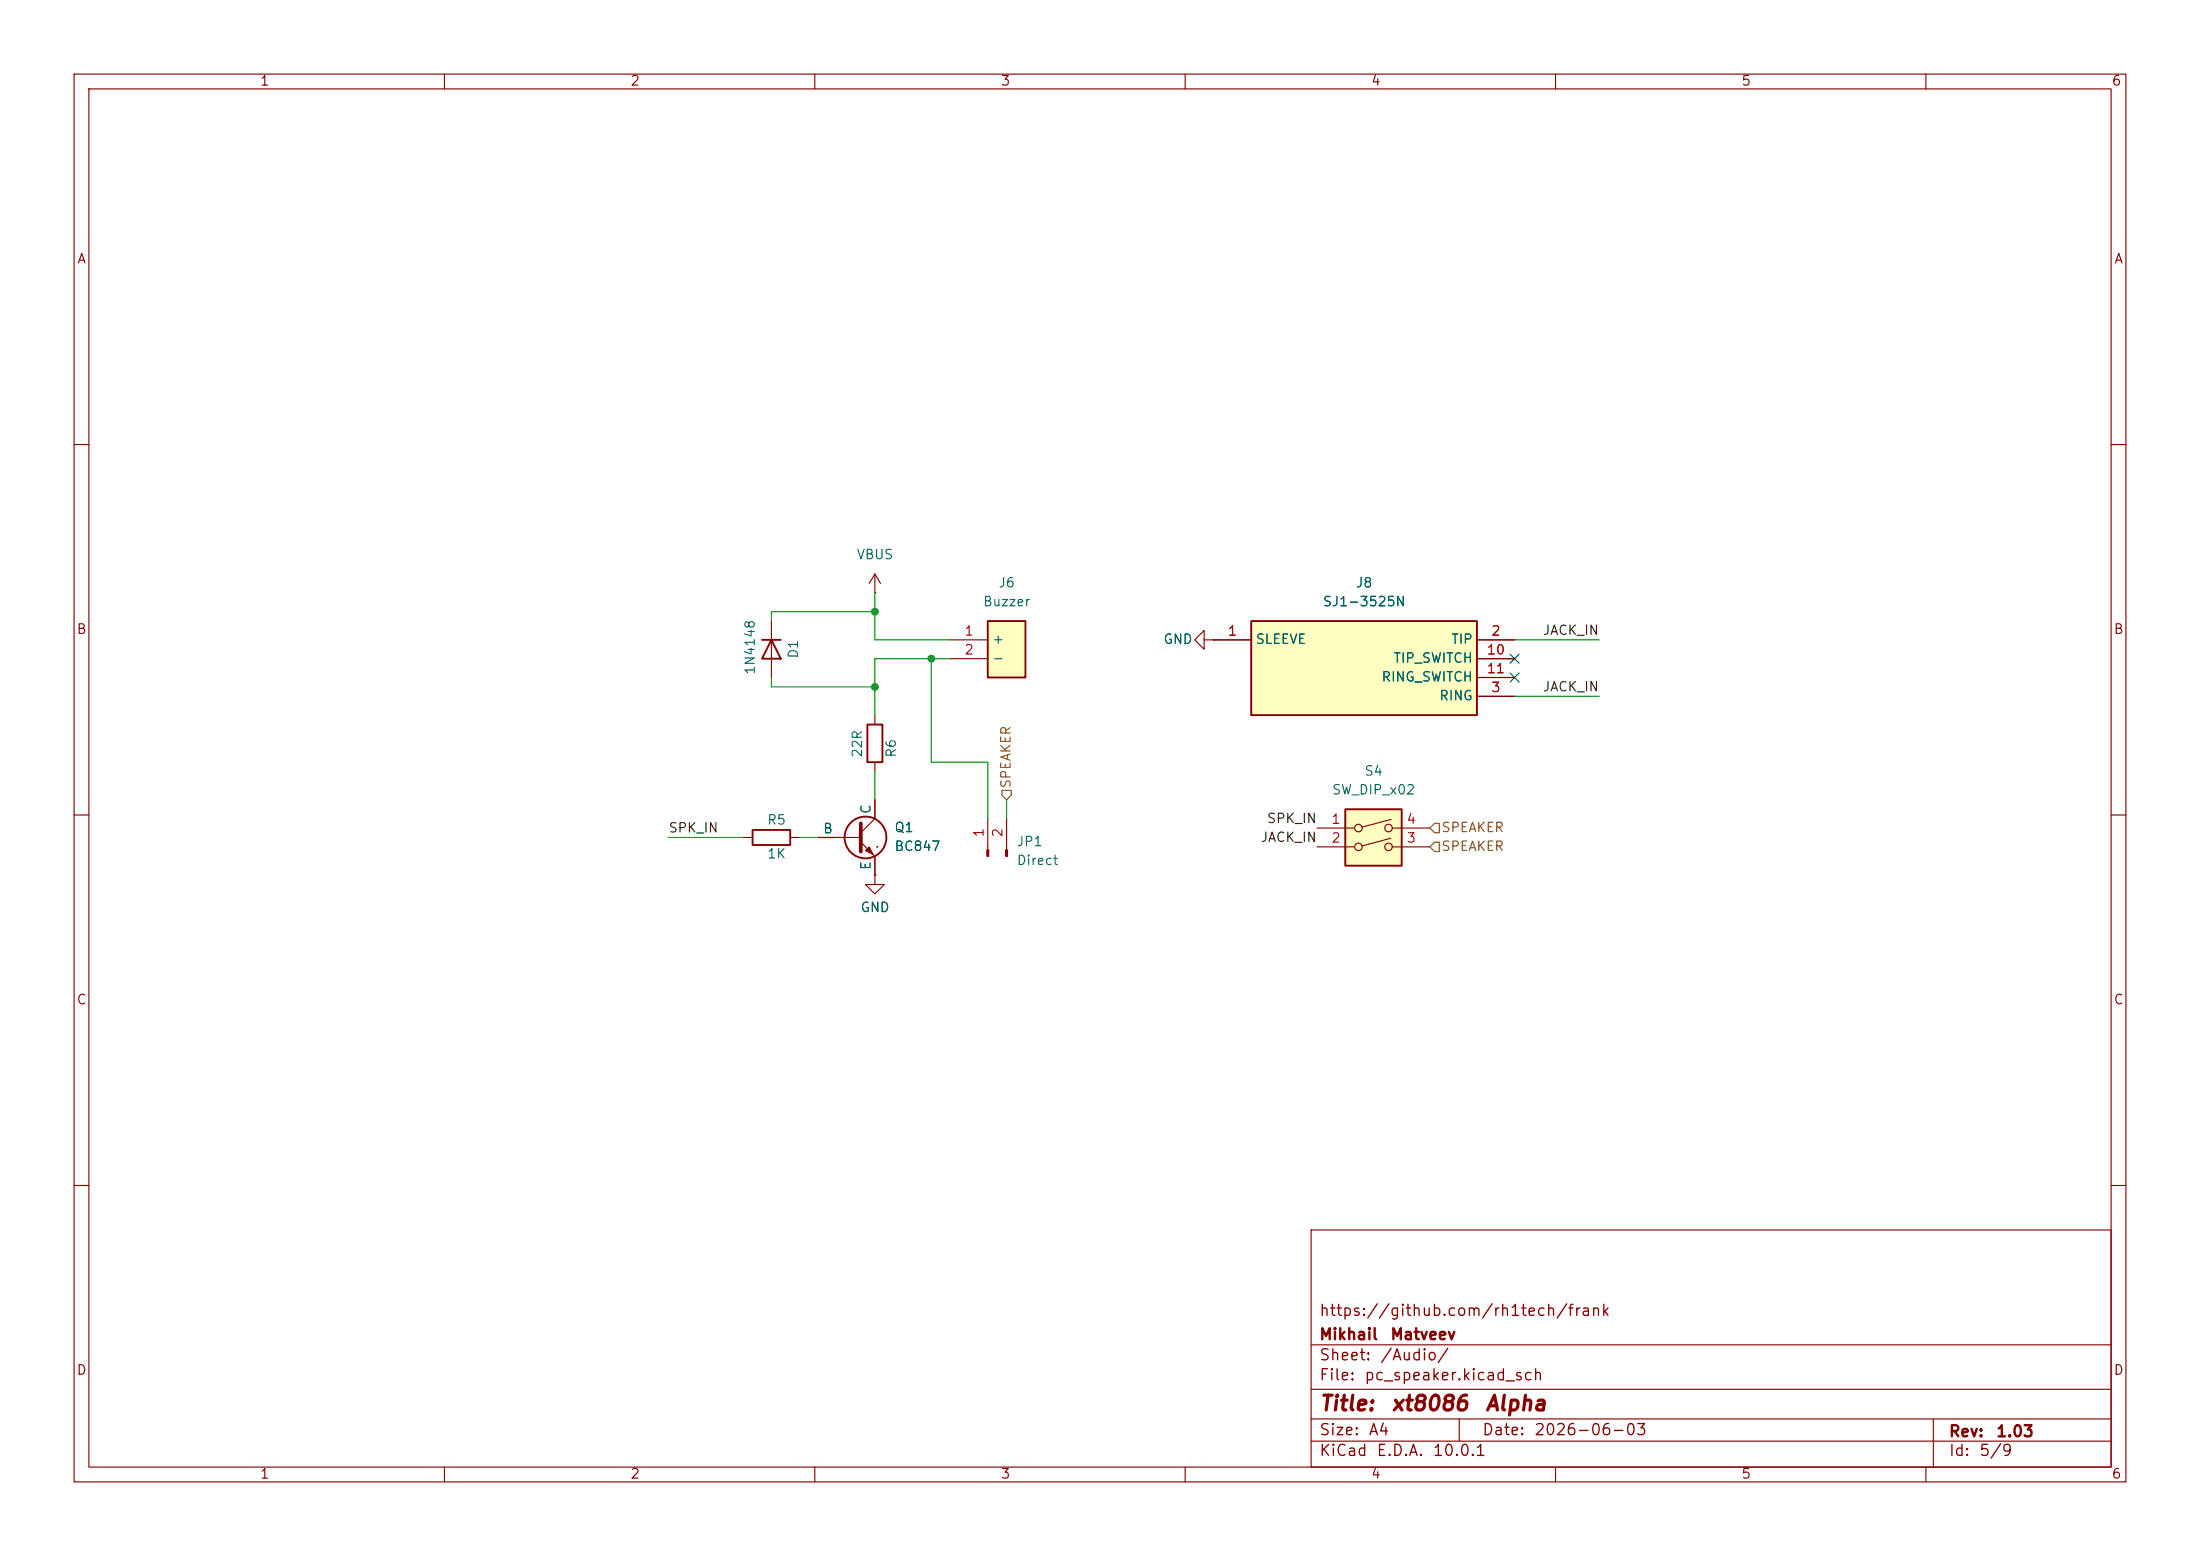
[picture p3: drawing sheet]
(kicad_sch
 (version 20260306)
 (generator "eeschema")
 (generator_version "10.0")
 (paper "A4")
 (title_block
  (title "${NAME} ${MODEL}")
  (date "${DATE}")
  (rev "${VERSION}")
  (company "Mikhail Matveev")
  (comment 1 "https://github.com/rh1tech/frank"))
 (lib_symbols
  (symbol "Switch:SW_DIP_x02"
   (pin_names
    (offset 0) (hide yes)) (exclude_from_sim no) (in_bom yes) (on_board yes)
   (in_pos_files yes)
   (duplicate_pin_numbers_are_jumpers no)
   (property "Reference" "SW" (at 0 6.35 0) (show_name no) (do_not_autoplace no) (effects (font (size 1.27 1.27))))
   (property "Value" "SW_DIP_x02" (at 0 -3.81 0) (show_name no) (do_not_autoplace no) (effects (font (size 1.27 1.27))))
   (property "Footprint" "" (at 0 0 0) (show_name no) (do_not_autoplace no) (hide yes) (effects (font (size 1.27 1.27))))
   (property "Datasheet" "" (at 0 0 0) (show_name no) (do_not_autoplace no) (hide yes) (effects (font (size 1.27 1.27))))
   (property "Description" "2x DIP Switch, Single Pole Single Throw (SPST) switch, small symbol" (at 0 0 0) (show_name no) (do_not_autoplace no) (hide yes) (effects (font (size 1.27 1.27))))
   (symbol "SW_DIP_x02_0_0"
    (circle (center -2.032 2.54) (radius 0.508) (stroke (width 0) (type default)) (fill (type none)))
    (circle (center -2.032 0) (radius 0.508) (stroke (width 0) (type default)) (fill (type none)))
    (polyline (pts (xy -1.524 2.667) (xy 2.3622 3.7084)) (stroke (width 0) (type default)) (fill (type none)))
    (polyline (pts (xy -1.524 0.127) (xy 2.3622 1.1684)) (stroke (width 0) (type default)) (fill (type none)))
    (circle (center 2.032 2.54) (radius 0.508) (stroke (width 0) (type default)) (fill (type none)))
    (circle (center 2.032 0) (radius 0.508) (stroke (width 0) (type default)) (fill (type none))))
   (symbol "SW_DIP_x02_0_1"
    (rectangle (start -3.81 5.08) (end 3.81 -2.54) (stroke (width 0.254) (type default)) (fill (type background))))
   (symbol "SW_DIP_x02_1_1"
    (pin passive line (at -7.62 2.54 0) (length 5.08) (name "" (effects (font (size 1.27 1.27)))) (number "1" (effects (font (size 1.27 1.27)))))
    (pin passive line (at -7.62 0 0) (length 5.08) (name "" (effects (font (size 1.27 1.27)))) (number "2" (effects (font (size 1.27 1.27)))))
    (pin passive line (at 7.62 0 180) (length 5.08) (name "" (effects (font (size 1.27 1.27)))) (number "3" (effects (font (size 1.27 1.27)))))
    (pin passive line (at 7.62 2.54 180) (length 5.08) (name "" (effects (font (size 1.27 1.27)))) (number "4" (effects (font (size 1.27 1.27))))))
   (embedded_fonts no))
  (symbol "xt8086:1N4148"
   (pin_numbers (hide yes))
   (pin_names (hide yes)) (exclude_from_sim no) (in_bom yes) (on_board yes)
   (in_pos_files yes)
   (duplicate_pin_numbers_are_jumpers no)
   (property "Reference" "D" (at 0 2.54 0) (show_name no) (do_not_autoplace no) (effects (font (size 1.27 1.27))))
   (property "Value" "1N4148" (at 0 -2.54 0) (show_name no) (do_not_autoplace no) (effects (font (size 1.27 1.27))))
   (property "Footprint" "xt8086:D_SOD-323" (at 0 0 0) (show_name no) (do_not_autoplace no) (hide yes) (effects (font (size 1.27 1.27))))
   (property "Datasheet" "https://assets.nexperia.com/documents/data-sheet/1N4148_1N4448.pdf" (at 0 0 0) (show_name no) (do_not_autoplace no) (hide yes) (effects (font (size 1.27 1.27))))
   (property "Description" "100V 0.15A standard switching diode, DO-35" (at 0 0 0) (show_name no) (do_not_autoplace no) (hide yes) (effects (font (size 1.27 1.27))))
   (property "Sim.Device" "D" (at 0 0 0) (show_name no) (do_not_autoplace no) (hide yes) (effects (font (size 1.27 1.27))))
   (property "Sim.Pins" "1=K 2=A" (at 0 0 0) (show_name no) (do_not_autoplace no) (hide yes) (effects (font (size 1.27 1.27))))
   (symbol "1N4148_0_1"
    (polyline (pts (xy -1.27 1.27) (xy -1.27 -1.27)) (stroke (width 0.254) (type default)) (fill (type none)))
    (polyline (pts (xy 1.27 1.27) (xy 1.27 -1.27) (xy -1.27 0) (xy 1.27 1.27)) (stroke (width 0.254) (type default)) (fill (type none)))
    (polyline (pts (xy 1.27 0) (xy -1.27 0)) (stroke (width 0) (type default)) (fill (type none))))
   (symbol "1N4148_1_1"
    (pin passive line (at -3.81 0 0) (length 2.54) (name "K" (effects (font (size 1.27 1.27)))) (number "1" (effects (font (size 1.27 1.27)))))
    (pin passive line (at 3.81 0 180) (length 2.54) (name "A" (effects (font (size 1.27 1.27)))) (number "2" (effects (font (size 1.27 1.27))))))
   (embedded_fonts no))
  (symbol "xt8086:CMT-7525-80-SMT-TR" (exclude_from_sim no) (in_bom yes) (on_board yes)
   (in_pos_files yes)
   (duplicate_pin_numbers_are_jumpers no)
   (property "Reference" "LS" (at 4.826 7.62 0) (show_name no) (do_not_autoplace no) (effects (font (size 1.27 1.27)) (justify left top)))
   (property "Value" "GENERIC BUZZER" (at 4.826 5.08 0) (show_name no) (do_not_autoplace no) (effects (font (size 1.27 1.27)) (justify left top)))
   (property "Footprint" "xt8086:Buzzer_SMD_7.5x7.5mm" (at 24.13 -94.92 0) (show_name no) (do_not_autoplace no) (hide yes) (effects (font (size 1.27 1.27)) (justify left top)))
   (property "Datasheet" "https://www.sameskydevices.com/product/resource/cmt-7525-80-smt-tr.pdf" (at 24.13 -194.92 0) (show_name no) (do_not_autoplace no) (hide yes) (effects (font (size 1.27 1.27)) (justify left top)))
   (property "Description" "7.5 mm, 3.6 Vo-p, 80 dB, Surface Mount (SMT), Magnetic Audio Transducer Buzzer" (at 0 0 0) (show_name no) (do_not_autoplace no) (hide yes) (effects (font (size 1.27 1.27))))
   (property "Height" "2.7" (at 24.13 -394.92 0) (show_name no) (do_not_autoplace no) (hide yes) (effects (font (size 1.27 1.27)) (justify left top)))
   (property "Mouser Part Number" "490-CMT-7525-80SMTTR" (at 24.13 -494.92 0) (show_name no) (do_not_autoplace no) (hide yes) (effects (font (size 1.27 1.27)) (justify left top)))
   (property "Mouser Price/Stock" "https://www.mouser.co.uk/ProductDetail/Same-Sky/CMT-7525-80-SMT-TR?qs=P1JMDcb91o5izP7Xira9ww%3D%3D" (at 24.13 -594.92 0) (show_name no) (do_not_autoplace no) (hide yes) (effects (font (size 1.27 1.27)) (justify left top)))
   (property "Manufacturer_Name" "Same Sky" (at 24.13 -694.92 0) (show_name no) (do_not_autoplace no) (hide yes) (effects (font (size 1.27 1.27)) (justify left top)))
   (property "Manufacturer_Part_Number" "CMT-7525-80-SMT-TR" (at 24.13 -794.92 0) (show_name no) (do_not_autoplace no) (hide yes) (effects (font (size 1.27 1.27)) (justify left top)))
   (symbol "CMT-7525-80-SMT-TR_1_1"
    (rectangle (start 5.08 2.54) (end 10.16 -5.08) (stroke (width 0.254) (type default)) (fill (type background)))
    (pin passive line (at 0 0 0) (length 5.08) (name "+" (effects (font (size 1.27 1.27)))) (number "1" (effects (font (size 1.27 1.27)))))
    (pin passive line (at 0 -2.54 0) (length 5.08) (name "-" (effects (font (size 1.27 1.27)))) (number "2" (effects (font (size 1.27 1.27))))))
   (embedded_fonts no))
  (symbol "xt8086:Conn_01x02_Pin"
   (pin_names
    (offset 1.016) (hide yes)) (exclude_from_sim no) (in_bom yes) (on_board yes)
   (in_pos_files yes)
   (duplicate_pin_numbers_are_jumpers no)
   (property "Reference" "J" (at 0 2.54 0) (show_name no) (do_not_autoplace no) (effects (font (size 1.27 1.27))))
   (property "Value" "Conn_01x02_Pin" (at 0 -5.08 0) (show_name no) (do_not_autoplace no) (effects (font (size 1.27 1.27))))
   (property "Footprint" "" (at 0 0 0) (show_name no) (do_not_autoplace no) (hide yes) (effects (font (size 1.27 1.27))))
   (property "Datasheet" "" (at 0 0 0) (show_name no) (do_not_autoplace no) (hide yes) (effects (font (size 1.27 1.27))))
   (property "Description" "Generic connector, single row, 01x02, script generated" (at 0 0 0) (show_name no) (do_not_autoplace no) (hide yes) (effects (font (size 1.27 1.27))))
   (property "ki_locked" "" (at 0 0 0) (show_name no) (do_not_autoplace no) (effects (font (size 1.27 1.27))))
   (symbol "Conn_01x02_Pin_1_1"
    (rectangle (start 0.8636 0.127) (end 0 -0.127) (stroke (width 0.1524) (type default)) (fill (type outline)))
    (rectangle (start 0.8636 -2.413) (end 0 -2.667) (stroke (width 0.1524) (type default)) (fill (type outline)))
    (polyline (pts (xy 1.27 0) (xy 0.8636 0)) (stroke (width 0.1524) (type default)) (fill (type none)))
    (polyline (pts (xy 1.27 -2.54) (xy 0.8636 -2.54)) (stroke (width 0.1524) (type default)) (fill (type none)))
    (pin passive line (at 5.08 0 180) (length 3.81) (name "Pin_1" (effects (font (size 1.27 1.27)))) (number "1" (effects (font (size 1.27 1.27)))))
    (pin passive line (at 5.08 -2.54 180) (length 3.81) (name "Pin_2" (effects (font (size 1.27 1.27)))) (number "2" (effects (font (size 1.27 1.27))))))
   (embedded_fonts no))
  (symbol "xt8086:GND"
   (power global)
   (pin_numbers (hide yes))
   (pin_names
    (offset 0) (hide yes)) (exclude_from_sim no) (in_bom yes) (on_board yes)
   (in_pos_files yes)
   (duplicate_pin_numbers_are_jumpers no)
   (property "Reference" "#PWR" (at 0 -6.35 0) (show_name no) (do_not_autoplace no) (hide yes) (effects (font (size 1.27 1.27))))
   (property "Value" "GND" (at 0 -3.81 0) (show_name no) (do_not_autoplace no) (effects (font (size 1.27 1.27))))
   (property "Footprint" "" (at 0 0 0) (show_name no) (do_not_autoplace no) (hide yes) (effects (font (size 1.27 1.27))))
   (property "Datasheet" "" (at 0 0 0) (show_name no) (do_not_autoplace no) (hide yes) (effects (font (size 1.27 1.27))))
   (property "Description" "Power symbol creates a global label with name \"GND\" , ground" (at 0 0 0) (show_name no) (do_not_autoplace no) (hide yes) (effects (font (size 1.27 1.27))))
   (symbol "GND_0_1"
    (polyline (pts (xy 0 0) (xy 0 -1.27) (xy 1.27 -1.27) (xy 0 -2.54) (xy -1.27 -1.27) (xy 0 -1.27)) (stroke (width 0) (type default)) (fill (type none))))
   (symbol "GND_1_1"
    (pin power_in line (at 0 0 270) (length 0) (name "" (effects (font (size 1.27 1.27)))) (number "1" (effects (font (size 1.27 1.27))))))
   (embedded_fonts no))
  (symbol "xt8086:NPN"
   (pin_numbers (hide yes))
   (pin_names
    (offset 0)) (exclude_from_sim no) (in_bom yes) (on_board yes)
   (in_pos_files yes)
   (duplicate_pin_numbers_are_jumpers no)
   (property "Reference" "Q" (at -2.54 7.62 0) (show_name no) (do_not_autoplace no) (effects (font (size 1.27 1.27))))
   (property "Value" "NPN" (at -2.54 5.08 0) (show_name no) (do_not_autoplace no) (effects (font (size 1.27 1.27))))
   (property "Footprint" "" (at 63.5 0 0) (show_name no) (do_not_autoplace no) (hide yes) (effects (font (size 1.27 1.27))))
   (property "Datasheet" "https://ngspice.sourceforge.io/docs/ngspice-html-manual/manual.xhtml#cha_BJTs" (at 63.5 0 0) (show_name no) (do_not_autoplace no) (hide yes) (effects (font (size 1.27 1.27))))
   (property "Description" "Bipolar transistor symbol for simulation only, substrate tied to the emitter" (at 0 0 0) (show_name no) (do_not_autoplace no) (hide yes) (effects (font (size 1.27 1.27))))
   (property "Sim.Device" "NPN" (at 0 0 0) (show_name no) (do_not_autoplace no) (hide yes) (effects (font (size 1.27 1.27))))
   (property "Sim.Type" "GUMMELPOON" (at 0 0 0) (show_name no) (do_not_autoplace no) (hide yes) (effects (font (size 1.27 1.27))))
   (property "Sim.Pins" "1=C 2=B 3=E" (at 0 0 0) (show_name no) (do_not_autoplace no) (hide yes) (effects (font (size 1.27 1.27))))
   (symbol "NPN_0_1"
    (polyline (pts (xy -2.54 0) (xy 0.635 0)) (stroke (width 0.1524) (type default)) (fill (type none)))
    (polyline (pts (xy 0.635 1.905) (xy 0.635 -1.905) (xy 0.635 -1.905)) (stroke (width 0.508) (type default)) (fill (type none)))
    (polyline (pts (xy 0.635 0.635) (xy 2.54 2.54)) (stroke (width 0) (type default)) (fill (type none)))
    (polyline (pts (xy 0.635 -0.635) (xy 2.54 -2.54) (xy 2.54 -2.54)) (stroke (width 0) (type default)) (fill (type none)))
    (circle (center 1.27 0) (radius 2.8194) (stroke (width 0.254) (type default)) (fill (type none)))
    (polyline (pts (xy 1.27 -1.778) (xy 1.778 -1.27) (xy 2.286 -2.286) (xy 1.27 -1.778) (xy 1.27 -1.778)) (stroke (width 0) (type default)) (fill (type outline)))
    (polyline (pts (xy 2.794 -1.27) (xy 2.794 -1.27)) (stroke (width 0.1524) (type default)) (fill (type none)))
    (polyline (pts (xy 2.794 -1.27) (xy 2.794 -1.27)) (stroke (width 0.1524) (type default)) (fill (type none))))
   (symbol "NPN_1_1"
    (pin open_collector line (at 2.54 5.08 270) (length 2.54) (name "C" (effects (font (size 1.27 1.27)))) (number "1" (effects (font (size 1.27 1.27)))))
    (pin input line (at -5.08 0 0) (length 2.54) (name "B" (effects (font (size 1.27 1.27)))) (number "2" (effects (font (size 1.27 1.27)))))
    (pin open_emitter line (at 2.54 -5.08 90) (length 2.54) (name "E" (effects (font (size 1.27 1.27)))) (number "3" (effects (font (size 1.27 1.27))))))
   (embedded_fonts no))
  (symbol "xt8086:R"
   (pin_numbers (hide yes))
   (pin_names
    (offset 0)) (exclude_from_sim no) (in_bom yes) (on_board yes)
   (in_pos_files yes)
   (duplicate_pin_numbers_are_jumpers no)
   (property "Reference" "R" (at 2.032 0 90) (show_name no) (do_not_autoplace no) (effects (font (size 1.27 1.27))))
   (property "Value" "R" (at 0 0 90) (show_name no) (do_not_autoplace no) (effects (font (size 1.27 1.27))))
   (property "Footprint" "" (at -1.778 0 90) (show_name no) (do_not_autoplace no) (hide yes) (effects (font (size 1.27 1.27))))
   (property "Datasheet" "" (at 0 0 0) (show_name no) (do_not_autoplace no) (hide yes) (effects (font (size 1.27 1.27))))
   (property "Description" "Resistor" (at 0 0 0) (show_name no) (do_not_autoplace no) (hide yes) (effects (font (size 1.27 1.27))))
   (symbol "R_0_1"
    (rectangle (start -1.016 -2.54) (end 1.016 2.54) (stroke (width 0.254) (type default)) (fill (type none))))
   (symbol "R_1_1"
    (pin passive line (at 0 3.81 270) (length 1.27) (name "" (effects (font (size 1.27 1.27)))) (number "1" (effects (font (size 1.27 1.27)))))
    (pin passive line (at 0 -3.81 90) (length 1.27) (name "" (effects (font (size 1.27 1.27)))) (number "2" (effects (font (size 1.27 1.27))))))
   (embedded_fonts no))
  (symbol "xt8086:SJ1-3525N" (exclude_from_sim no) (in_bom yes) (on_board yes)
   (in_pos_files yes)
   (duplicate_pin_numbers_are_jumpers no)
   (property "Reference" "J8" (at 20.32 7.62 0) (show_name no) (do_not_autoplace no) (effects (font (size 1.27 1.27))))
   (property "Value" "SJ1-3525N" (at 20.32 5.08 0) (show_name no) (do_not_autoplace no) (effects (font (size 1.27 1.27))))
   (property "Footprint" "xt8086:AudioJack_3.5mm_SJ1-3525N" (at 36.83 -94.92 0) (show_name no) (do_not_autoplace no) (hide yes) (effects (font (size 1.27 1.27)) (justify left top)))
   (property "Datasheet" "https://www.sameskydevices.com/product/resource/sj1-352xn.pdf" (at 36.83 -194.92 0) (show_name no) (do_not_autoplace no) (hide yes) (effects (font (size 1.27 1.27)) (justify left top)))
   (property "Description" "3.5 mm, Stereo, Right Angle, Through Hole, 3 Conductors, 2 Internal Switches, Audio Jack Connector" (at 0 0 0) (show_name no) (do_not_autoplace no) (hide yes) (effects (font (size 1.27 1.27))))
   (property "Height" "" (at 36.83 -394.92 0) (show_name no) (do_not_autoplace no) (hide yes) (effects (font (size 1.27 1.27)) (justify left top)))
   (property "Mouser Part Number" "490-SJ1-3525N" (at 36.83 -494.92 0) (show_name no) (do_not_autoplace no) (hide yes) (effects (font (size 1.27 1.27)) (justify left top)))
   (property "Mouser Price/Stock" "https://www.mouser.co.uk/ProductDetail/CUI-Devices/SJ1-3525N?qs=WyjlAZoYn505QPmBO3I74g%3D%3D" (at 36.83 -594.92 0) (show_name no) (do_not_autoplace no) (hide yes) (effects (font (size 1.27 1.27)) (justify left top)))
   (property "Manufacturer_Name" "Same Sky" (at 36.83 -694.92 0) (show_name no) (do_not_autoplace no) (hide yes) (effects (font (size 1.27 1.27)) (justify left top)))
   (property "Manufacturer_Part_Number" "SJ1-3525N" (at 36.83 -794.92 0) (show_name no) (do_not_autoplace no) (hide yes) (effects (font (size 1.27 1.27)) (justify left top)))
   (symbol "SJ1-3525N_1_1"
    (rectangle (start 5.08 2.54) (end 35.56 -10.16) (stroke (width 0.254) (type default)) (fill (type background)))
    (pin passive line (at 40.64 0 180) (length 5.08) (name "SLEEVE" (effects (font (size 1.27 1.27)))) (number "1" (effects (font (size 1.27 1.27)))))
    (pin passive line (at 0 0 0) (length 5.08) (name "TIP" (effects (font (size 1.27 1.27)))) (number "2" (effects (font (size 1.27 1.27)))))
    (pin passive line (at 0 -7.62 0) (length 5.08) (name "RING" (effects (font (size 1.27 1.27)))) (number "3" (effects (font (size 1.27 1.27)))))
    (pin passive line (at 0 -2.54 0) (length 5.08) (name "TIP_SWITCH" (effects (font (size 1.27 1.27)))) (number "10" (effects (font (size 1.27 1.27)))))
    (pin passive line (at 0 -5.08 0) (length 5.08) (name "RING_SWITCH" (effects (font (size 1.27 1.27)))) (number "11" (effects (font (size 1.27 1.27))))))
   (embedded_fonts no))
  (symbol "xt8086:VBUS"
   (power global)
   (pin_numbers (hide yes))
   (pin_names
    (offset 0) (hide yes)) (exclude_from_sim no) (in_bom yes) (on_board yes)
   (in_pos_files yes)
   (duplicate_pin_numbers_are_jumpers no)
   (property "Reference" "#PWR" (at 0 -3.81 0) (show_name no) (do_not_autoplace no) (hide yes) (effects (font (size 1.27 1.27))))
   (property "Value" "VBUS" (at 0 3.556 0) (show_name no) (do_not_autoplace no) (effects (font (size 1.27 1.27))))
   (property "Footprint" "" (at 0 0 0) (show_name no) (do_not_autoplace no) (hide yes) (effects (font (size 1.27 1.27))))
   (property "Datasheet" "" (at 0 0 0) (show_name no) (do_not_autoplace no) (hide yes) (effects (font (size 1.27 1.27))))
   (property "Description" "Power symbol creates a global label with name \"VBUS\"" (at 0 0 0) (show_name no) (do_not_autoplace no) (hide yes) (effects (font (size 1.27 1.27))))
   (symbol "VBUS_0_1"
    (polyline (pts (xy -0.762 1.27) (xy 0 2.54)) (stroke (width 0) (type default)) (fill (type none)))
    (polyline (pts (xy 0 2.54) (xy 0.762 1.27)) (stroke (width 0) (type default)) (fill (type none)))
    (polyline (pts (xy 0 0) (xy 0 2.54)) (stroke (width 0) (type default)) (fill (type none))))
   (symbol "VBUS_1_1"
    (pin power_in line (at 0 0 90) (length 0) (name "" (effects (font (size 1.27 1.27)))) (number "1" (effects (font (size 1.27 1.27))))))
   (embedded_fonts no)))
 (junction
  (at 118.11 82.55)
  (diameter 0)
  (color 0 0 0 0))
 (junction
  (at 118.11 92.71)
  (diameter 0)
  (color 0 0 0 0))
 (junction
  (at 125.73 88.9)
  (diameter 0)
  (color 0 0 0 0))
 (no_connect
  (at 204.47 88.9))
 (no_connect
  (at 204.47 91.44))
 (wire
  (pts (xy 107.95 113.03) (xy 110.49 113.03))
  (stroke (width 0) (type default)))
 (wire
  (pts (xy 133.35 102.87) (xy 125.73 102.87))
  (stroke (width 0) (type default)))
 (wire
  (pts (xy 125.73 88.9) (xy 128.27 88.9))
  (stroke (width 0) (type default)))
 (wire
  (pts (xy 90.17 113.03) (xy 100.33 113.03))
  (stroke (width 0) (type default)))
 (wire
  (pts (xy 133.35 102.87) (xy 133.35 110.49))
  (stroke (width 0) (type default)))
 (wire
  (pts (xy 128.27 86.36) (xy 118.11 86.36))
  (stroke (width 0) (type default)))
 (wire
  (pts (xy 104.14 82.55) (xy 118.11 82.55))
  (stroke (width 0) (type default)))
 (wire
  (pts (xy 118.11 92.71) (xy 118.11 96.52))
  (stroke (width 0) (type default)))
 (wire
  (pts (xy 104.14 92.71) (xy 118.11 92.71))
  (stroke (width 0) (type default)))
 (wire
  (pts (xy 104.14 91.44) (xy 104.14 92.71))
  (stroke (width 0) (type default)))
 (wire
  (pts (xy 118.11 88.9) (xy 125.73 88.9))
  (stroke (width 0) (type default)))
 (wire
  (pts (xy 104.14 82.55) (xy 104.14 83.82))
  (stroke (width 0) (type default)))
 (wire
  (pts (xy 215.9 93.98) (xy 204.47 93.98))
  (stroke (width 0) (type default)))
 (wire
  (pts (xy 125.73 102.87) (xy 125.73 88.9))
  (stroke (width 0) (type default)))
 (wire
  (pts (xy 118.11 80.01) (xy 118.11 82.55))
  (stroke (width 0) (type default)))
 (wire
  (pts (xy 118.11 82.55) (xy 118.11 86.36))
  (stroke (width 0) (type default)))
 (wire
  (pts (xy 135.89 107.95) (xy 135.89 110.49))
  (stroke (width 0) (type default)))
 (wire
  (pts (xy 215.9 86.36) (xy 204.47 86.36))
  (stroke (width 0) (type default)))
 (wire
  (pts (xy 118.11 88.9) (xy 118.11 92.71))
  (stroke (width 0) (type default)))
 (wire
  (pts (xy 118.11 104.14) (xy 118.11 107.95))
  (stroke (width 0) (type default)))
 (label "SPK_IN"
  (at 177.8 111.76 180)
  (effects (font (size 1.27 1.27)) (justify right bottom)))
 (label "JACK_IN"
  (at 215.9 86.36 180)
  (effects (font (size 1.27 1.27)) (justify right bottom)))
 (label "SPK_IN"
  (at 90.17 113.03 0)
  (effects (font (size 1.27 1.27)) (justify left bottom)))
 (label "JACK_IN"
  (at 215.9 93.98 180)
  (effects (font (size 1.27 1.27)) (justify right bottom)))
 (label "JACK_IN"
  (at 177.8 114.3 180)
  (effects (font (size 1.27 1.27)) (justify right bottom)))
 (hierarchical_label "SPEAKER"
  (shape input)
  (at 193.04 114.3 0)
  (effects (font (size 1.27 1.27)) (justify left)))
 (hierarchical_label "SPEAKER"
  (shape input)
  (at 193.04 111.76 0)
  (effects (font (size 1.27 1.27)) (justify left)))
 (hierarchical_label "SPEAKER"
  (shape input)
  (at 135.89 107.95 90)
  (effects (font (size 1.27 1.27)) (justify left)))
 (symbol
  (lib_id "xt8086:R")
  (at 118.11 100.33 0)
  (unit 1)
  (body_style 1)
  (exclude_from_sim no)
  (in_bom yes)
  (on_board yes)
  (in_pos_files yes)
  (dnp no)
  (property "Reference" "R6" (at 120.396 102.362 90) (show_name no) (do_not_autoplace no) (effects (font (size 1.27 1.27)) (justify left)))
  (property "Value" "22R" (at 115.824 102.362 90) (show_name no) (do_not_autoplace no) (effects (font (size 1.27 1.27)) (justify left)))
  (property "Footprint" "xt8086:R_0805_2012Metric" (at 116.332 100.33 90) (hide yes) (show_name no) (do_not_autoplace no) (effects (font (size 1.27 1.27))))
  (property "Datasheet" "" (at 118.11 100.33 0) (hide yes) (show_name no) (do_not_autoplace no) (effects (font (size 1.27 1.27))))
  (property "Description" "Resistor" (at 118.11 100.33 0) (hide yes) (show_name no) (do_not_autoplace no) (effects (font (size 1.27 1.27))))
  (property "AliExpress" "https://www.aliexpress.com/item/1005005945735199.html" (at 118.11 100.33 0) (hide yes) (show_name no) (do_not_autoplace no) (effects (font (size 1.27 1.27))))
  (property "Sim.Device" "" (at 118.11 100.33 0) (show_name no) (do_not_autoplace no) (effects (font (size 1.27 1.27))))
  (property "LCSC" "" (at 118.11 100.33 0) (hide yes) (show_name no) (do_not_autoplace no) (effects (font (size 1.27 1.27))))
  (property "Availability" "" (at 118.11 100.33 0) (show_name no) (do_not_autoplace no) (effects (font (size 1.27 1.27))))
  (property "Check_prices" "" (at 118.11 100.33 0) (show_name no) (do_not_autoplace no) (effects (font (size 1.27 1.27))))
  (property "Description_1" "" (at 118.11 100.33 0) (show_name no) (do_not_autoplace no) (effects (font (size 1.27 1.27))))
  (property "MF" "" (at 118.11 100.33 0) (show_name no) (do_not_autoplace no) (effects (font (size 1.27 1.27))))
  (property "MP" "" (at 118.11 100.33 0) (show_name no) (do_not_autoplace no) (effects (font (size 1.27 1.27))))
  (property "Package" "" (at 118.11 100.33 0) (show_name no) (do_not_autoplace no) (effects (font (size 1.27 1.27))))
  (property "Price" "" (at 118.11 100.33 0) (show_name no) (do_not_autoplace no) (effects (font (size 1.27 1.27))))
  (property "SnapEDA_Link" "" (at 118.11 100.33 0) (show_name no) (do_not_autoplace no) (effects (font (size 1.27 1.27))))
  (property "Attrition Qty" "" (at 118.11 100.33 0) (hide yes) (show_name no) (do_not_autoplace no) (effects (font (size 1.27 1.27))))
  (property "Category" "" (at 118.11 100.33 0) (hide yes) (show_name no) (do_not_autoplace no) (effects (font (size 1.27 1.27))))
  (property "Class" "" (at 118.11 100.33 0) (hide yes) (show_name no) (do_not_autoplace no) (effects (font (size 1.27 1.27))))
  (property "Crystal Type" "" (at 118.11 100.33 0) (hide yes) (show_name no) (do_not_autoplace no) (effects (font (size 1.27 1.27))))
  (property "Frequency" "" (at 118.11 100.33 0) (hide yes) (show_name no) (do_not_autoplace no) (effects (font (size 1.27 1.27))))
  (property "Frequency Stability" "" (at 118.11 100.33 0) (hide yes) (show_name no) (do_not_autoplace no) (effects (font (size 1.27 1.27))))
  (property "Frequency Tolerance" "" (at 118.11 100.33 0) (hide yes) (show_name no) (do_not_autoplace no) (effects (font (size 1.27 1.27))))
  (property "Load Capacitance" "" (at 118.11 100.33 0) (hide yes) (show_name no) (do_not_autoplace no) (effects (font (size 1.27 1.27))))
  (property "Minimum Qty" "" (at 118.11 100.33 0) (hide yes) (show_name no) (do_not_autoplace no) (effects (font (size 1.27 1.27))))
  (property "Normal Temperature Frequency Tolerance" "" (at 118.11 100.33 0) (hide yes) (show_name no) (do_not_autoplace no) (effects (font (size 1.27 1.27))))
  (property "Operating Temperature" "" (at 118.11 100.33 0) (hide yes) (show_name no) (do_not_autoplace no) (effects (font (size 1.27 1.27))))
  (property "Part" "" (at 118.11 100.33 0) (hide yes) (show_name no) (do_not_autoplace no) (effects (font (size 1.27 1.27))))
  (property "Process" "" (at 118.11 100.33 0) (hide yes) (show_name no) (do_not_autoplace no) (effects (font (size 1.27 1.27))))
  (property "Stock" "" (at 118.11 100.33 0) (hide yes) (show_name no) (do_not_autoplace no) (effects (font (size 1.27 1.27))))
  (property "Type" "" (at 118.11 100.33 0) (hide yes) (show_name no) (do_not_autoplace no) (effects (font (size 1.27 1.27))))
  (pin "1")
  (pin "2"))
 (symbol
  (lib_id "xt8086:NPN")
  (at 115.57 113.03 0)
  (unit 1)
  (body_style 1)
  (exclude_from_sim no)
  (in_bom yes)
  (on_board yes)
  (in_pos_files yes)
  (dnp no)
  (fields_autoplaced yes)
  (property "Reference" "Q1" (at 120.65 111.7599 0) (show_name no) (do_not_autoplace no) (effects (font (size 1.27 1.27)) (justify left)))
  (property "Value" "BC847" (at 120.65 114.2999 0) (show_name no) (do_not_autoplace no) (effects (font (size 1.27 1.27)) (justify left)))
  (property "Footprint" "xt8086:SOT-23" (at 179.07 113.03 0) (hide yes) (show_name no) (do_not_autoplace no) (effects (font (size 1.27 1.27))))
  (property "Datasheet" "https://ngspice.sourceforge.io/docs/ngspice-html-manual/manual.xhtml#cha_BJTs" (at 179.07 113.03 0) (hide yes) (show_name no) (do_not_autoplace no) (effects (font (size 1.27 1.27))))
  (property "Description" "Bipolar transistor symbol for simulation only, substrate tied to the emitter" (at 115.57 113.03 0) (hide yes) (show_name no) (do_not_autoplace no) (effects (font (size 1.27 1.27))))
  (property "Sim.Device" "NPN" (at 115.57 113.03 0) (hide yes) (show_name no) (do_not_autoplace no) (effects (font (size 1.27 1.27))))
  (property "Sim.Type" "GUMMELPOON" (at 115.57 113.03 0) (hide yes) (show_name no) (do_not_autoplace no) (effects (font (size 1.27 1.27))))
  (property "Sim.Pins" "1=C 2=B 3=E" (at 115.57 113.03 0) (hide yes) (show_name no) (do_not_autoplace no) (effects (font (size 1.27 1.27))))
  (pin "3")
  (pin "2")
  (pin "1"))
 (symbol
  (lib_id "xt8086:1N4148")
  (at 104.14 87.63 270)
  (unit 1)
  (body_style 1)
  (exclude_from_sim no)
  (in_bom yes)
  (on_board yes)
  (in_pos_files yes)
  (dnp no)
  (property "Reference" "D1" (at 107.188 87.63 0) (show_name no) (do_not_autoplace no) (effects (font (size 1.27 1.27))))
  (property "Value" "1N4148" (at 101.346 87.376 0) (show_name no) (do_not_autoplace no) (effects (font (size 1.27 1.27))))
  (property "Footprint" "xt8086:D_SOD-323" (at 104.14 87.63 0) (hide yes) (show_name no) (do_not_autoplace no) (effects (font (size 1.27 1.27))))
  (property "Datasheet" "https://assets.nexperia.com/documents/data-sheet/1N4148_1N4448.pdf" (at 104.14 87.63 0) (hide yes) (show_name no) (do_not_autoplace no) (effects (font (size 1.27 1.27))))
  (property "Description" "100V 0.15A standard switching diode, DO-35" (at 104.14 87.63 0) (hide yes) (show_name no) (do_not_autoplace no) (effects (font (size 1.27 1.27))))
  (property "Sim.Device" "D" (at 104.14 87.63 0) (hide yes) (show_name no) (do_not_autoplace no) (effects (font (size 1.27 1.27))))
  (property "Sim.Pins" "1=K 2=A" (at 104.14 87.63 0) (hide yes) (show_name no) (do_not_autoplace no) (effects (font (size 1.27 1.27))))
  (property "AliExpress" "https://www.aliexpress.com/item/1005005707644429.html" (at 104.14 87.63 0) (hide yes) (show_name no) (do_not_autoplace no) (effects (font (size 1.27 1.27))))
  (property "MANUFACTURER" "" (at 104.14 87.63 0) (show_name no) (do_not_autoplace no) (effects (font (size 1.27 1.27))))
  (pin "1")
  (pin "2"))
 (symbol
  (lib_id "xt8086:R")
  (at 104.14 113.03 90)
  (unit 1)
  (body_style 1)
  (exclude_from_sim no)
  (in_bom yes)
  (on_board yes)
  (in_pos_files yes)
  (dnp no)
  (property "Reference" "R5" (at 106.172 110.744 90) (show_name no) (do_not_autoplace no) (effects (font (size 1.27 1.27)) (justify left)))
  (property "Value" "1K" (at 106.172 115.316 90) (show_name no) (do_not_autoplace no) (effects (font (size 1.27 1.27)) (justify left)))
  (property "Footprint" "xt8086:R_0805_2012Metric" (at 104.14 114.808 90) (hide yes) (show_name no) (do_not_autoplace no) (effects (font (size 1.27 1.27))))
  (property "Datasheet" "" (at 104.14 113.03 0) (hide yes) (show_name no) (do_not_autoplace no) (effects (font (size 1.27 1.27))))
  (property "Description" "Resistor" (at 104.14 113.03 0) (hide yes) (show_name no) (do_not_autoplace no) (effects (font (size 1.27 1.27))))
  (property "AliExpress" "https://www.aliexpress.com/item/1005005945735199.html" (at 104.14 113.03 0) (hide yes) (show_name no) (do_not_autoplace no) (effects (font (size 1.27 1.27))))
  (property "Sim.Device" "" (at 104.14 113.03 0) (show_name no) (do_not_autoplace no) (effects (font (size 1.27 1.27))))
  (property "LCSC" "" (at 104.14 113.03 0) (hide yes) (show_name no) (do_not_autoplace no) (effects (font (size 1.27 1.27))))
  (property "Availability" "" (at 104.14 113.03 0) (show_name no) (do_not_autoplace no) (effects (font (size 1.27 1.27))))
  (property "Check_prices" "" (at 104.14 113.03 0) (show_name no) (do_not_autoplace no) (effects (font (size 1.27 1.27))))
  (property "Description_1" "" (at 104.14 113.03 0) (show_name no) (do_not_autoplace no) (effects (font (size 1.27 1.27))))
  (property "MF" "" (at 104.14 113.03 0) (show_name no) (do_not_autoplace no) (effects (font (size 1.27 1.27))))
  (property "MP" "" (at 104.14 113.03 0) (show_name no) (do_not_autoplace no) (effects (font (size 1.27 1.27))))
  (property "Package" "" (at 104.14 113.03 0) (show_name no) (do_not_autoplace no) (effects (font (size 1.27 1.27))))
  (property "Price" "" (at 104.14 113.03 0) (show_name no) (do_not_autoplace no) (effects (font (size 1.27 1.27))))
  (property "SnapEDA_Link" "" (at 104.14 113.03 0) (show_name no) (do_not_autoplace no) (effects (font (size 1.27 1.27))))
  (property "Attrition Qty" "" (at 104.14 113.03 0) (hide yes) (show_name no) (do_not_autoplace no) (effects (font (size 1.27 1.27))))
  (property "Category" "" (at 104.14 113.03 0) (hide yes) (show_name no) (do_not_autoplace no) (effects (font (size 1.27 1.27))))
  (property "Class" "" (at 104.14 113.03 0) (hide yes) (show_name no) (do_not_autoplace no) (effects (font (size 1.27 1.27))))
  (property "Crystal Type" "" (at 104.14 113.03 0) (hide yes) (show_name no) (do_not_autoplace no) (effects (font (size 1.27 1.27))))
  (property "Frequency" "" (at 104.14 113.03 0) (hide yes) (show_name no) (do_not_autoplace no) (effects (font (size 1.27 1.27))))
  (property "Frequency Stability" "" (at 104.14 113.03 0) (hide yes) (show_name no) (do_not_autoplace no) (effects (font (size 1.27 1.27))))
  (property "Frequency Tolerance" "" (at 104.14 113.03 0) (hide yes) (show_name no) (do_not_autoplace no) (effects (font (size 1.27 1.27))))
  (property "Load Capacitance" "" (at 104.14 113.03 0) (hide yes) (show_name no) (do_not_autoplace no) (effects (font (size 1.27 1.27))))
  (property "Minimum Qty" "" (at 104.14 113.03 0) (hide yes) (show_name no) (do_not_autoplace no) (effects (font (size 1.27 1.27))))
  (property "Normal Temperature Frequency Tolerance" "" (at 104.14 113.03 0) (hide yes) (show_name no) (do_not_autoplace no) (effects (font (size 1.27 1.27))))
  (property "Operating Temperature" "" (at 104.14 113.03 0) (hide yes) (show_name no) (do_not_autoplace no) (effects (font (size 1.27 1.27))))
  (property "Part" "" (at 104.14 113.03 0) (hide yes) (show_name no) (do_not_autoplace no) (effects (font (size 1.27 1.27))))
  (property "Process" "" (at 104.14 113.03 0) (hide yes) (show_name no) (do_not_autoplace no) (effects (font (size 1.27 1.27))))
  (property "Stock" "" (at 104.14 113.03 0) (hide yes) (show_name no) (do_not_autoplace no) (effects (font (size 1.27 1.27))))
  (property "Type" "" (at 104.14 113.03 0) (hide yes) (show_name no) (do_not_autoplace no) (effects (font (size 1.27 1.27))))
  (pin "1")
  (pin "2"))
 (symbol
  (lib_id "xt8086:GND")
  (at 163.83 86.36 270)
  (mirror x)
  (unit 1)
  (body_style 1)
  (exclude_from_sim no)
  (in_bom yes)
  (on_board yes)
  (in_pos_files yes)
  (dnp no)
  (property "Reference" "#PWR047" (at 157.48 86.36 0) (hide yes) (show_name no) (do_not_autoplace no) (effects (font (size 1.27 1.27))))
  (property "Value" "GND" (at 159.004 86.36 90) (show_name no) (do_not_autoplace no) (effects (font (size 1.27 1.27))))
  (property "Footprint" "" (at 163.83 86.36 0) (hide yes) (show_name no) (do_not_autoplace no) (effects (font (size 1.27 1.27))))
  (property "Datasheet" "" (at 163.83 86.36 0) (hide yes) (show_name no) (do_not_autoplace no) (effects (font (size 1.27 1.27))))
  (property "Description" "Power symbol creates a global label with name \"GND\" , ground" (at 163.83 86.36 0) (hide yes) (show_name no) (do_not_autoplace no) (effects (font (size 1.27 1.27))))
  (pin "1"))
 (symbol
  (lib_id "xt8086:GND")
  (at 118.11 118.11 0)
  (unit 1)
  (body_style 1)
  (exclude_from_sim no)
  (in_bom yes)
  (on_board yes)
  (in_pos_files yes)
  (dnp no)
  (fields_autoplaced yes)
  (property "Reference" "#PWR044" (at 118.11 124.46 0) (hide yes) (show_name no) (do_not_autoplace no) (effects (font (size 1.27 1.27))))
  (property "Value" "GND" (at 118.11 122.5534 0) (show_name no) (do_not_autoplace no) (effects (font (size 1.27 1.27))))
  (property "Footprint" "" (at 118.11 118.11 0) (hide yes) (show_name no) (do_not_autoplace no) (effects (font (size 1.27 1.27))))
  (property "Datasheet" "" (at 118.11 118.11 0) (hide yes) (show_name no) (do_not_autoplace no) (effects (font (size 1.27 1.27))))
  (property "Description" "Power symbol creates a global label with name \"GND\" , ground" (at 118.11 118.11 0) (hide yes) (show_name no) (do_not_autoplace no) (effects (font (size 1.27 1.27))))
  (pin "1"))
 (symbol
  (lib_id "xt8086:Conn_01x02_Pin")
  (at 133.35 115.57 90)
  (unit 1)
  (body_style 1)
  (exclude_from_sim no)
  (in_bom yes)
  (on_board yes)
  (in_pos_files yes)
  (dnp no)
  (fields_autoplaced yes)
  (property "Reference" "JP1" (at 137.16 113.6649 90) (show_name no) (do_not_autoplace no) (effects (font (size 1.27 1.27)) (justify right)))
  (property "Value" "Direct" (at 137.16 116.2049 90) (show_name no) (do_not_autoplace no) (effects (font (size 1.27 1.27)) (justify right)))
  (property "Footprint" "xt8086:SolderJumper-2_P1.3mm_Open_Pad1.0x1.5mm" (at 133.35 115.57 0) (hide yes) (show_name no) (do_not_autoplace no) (effects (font (size 1.27 1.27))))
  (property "Datasheet" "" (at 133.35 115.57 0) (hide yes) (show_name no) (do_not_autoplace no) (effects (font (size 1.27 1.27))))
  (property "Description" "Generic connector, single row, 01x02, script generated" (at 133.35 115.57 0) (hide yes) (show_name no) (do_not_autoplace no) (effects (font (size 1.27 1.27))))
  (pin "2")
  (pin "1"))
 (symbol
  (lib_id "xt8086:VBUS")
  (at 118.11 80.01 0)
  (unit 1)
  (body_style 1)
  (exclude_from_sim no)
  (in_bom yes)
  (on_board yes)
  (in_pos_files yes)
  (dnp no)
  (fields_autoplaced yes)
  (property "Reference" "#PWR042" (at 118.11 83.82 0) (hide yes) (show_name no) (do_not_autoplace no) (effects (font (size 1.27 1.27))))
  (property "Value" "VBUS" (at 118.11 74.93 0) (show_name no) (do_not_autoplace no) (effects (font (size 1.27 1.27))))
  (property "Footprint" "" (at 118.11 80.01 0) (hide yes) (show_name no) (do_not_autoplace no) (effects (font (size 1.27 1.27))))
  (property "Datasheet" "" (at 118.11 80.01 0) (hide yes) (show_name no) (do_not_autoplace no) (effects (font (size 1.27 1.27))))
  (property "Description" "Power symbol creates a global label with name \"VBUS\"" (at 118.11 80.01 0) (hide yes) (show_name no) (do_not_autoplace no) (effects (font (size 1.27 1.27))))
  (pin "1"))
 (symbol
  (lib_id "xt8086:CMT-7525-80-SMT-TR")
  (at 128.27 86.36 0)
  (unit 1)
  (body_style 1)
  (exclude_from_sim no)
  (in_bom yes)
  (on_board yes)
  (in_pos_files yes)
  (dnp no)
  (property "Reference" "J6" (at 135.89 78.74 0) (show_name no) (do_not_autoplace no) (effects (font (size 1.27 1.27))))
  (property "Value" "Buzzer" (at 135.89 81.28 0) (show_name no) (do_not_autoplace no) (effects (font (size 1.27 1.27))))
  (property "Footprint" "xt8086:Buzzer_12x8.5RM6.5" (at 152.4 181.28 0) (hide yes) (show_name no) (do_not_autoplace no) (effects (font (size 1.27 1.27)) (justify left top)))
  (property "Datasheet" "https://www.sameskydevices.com/product/resource/cmt-7525-80-smt-tr.pdf" (at 152.4 281.28 0) (hide yes) (show_name no) (do_not_autoplace no) (effects (font (size 1.27 1.27)) (justify left top)))
  (property "Description" "7.5 mm, 3.6 Vo-p, 80 dB, Surface Mount (SMT), Magnetic Audio Transducer Buzzer" (at 128.27 86.36 0) (hide yes) (show_name no) (do_not_autoplace no) (effects (font (size 1.27 1.27))))
  (property "Height" "2.7" (at 152.4 481.28 0) (hide yes) (show_name no) (do_not_autoplace no) (effects (font (size 1.27 1.27)) (justify left top)))
  (property "Mouser Part Number" "490-CMT-7525-80SMTTR" (at 152.4 581.28 0) (hide yes) (show_name no) (do_not_autoplace no) (effects (font (size 1.27 1.27)) (justify left top)))
  (property "Mouser Price/Stock" "https://www.mouser.co.uk/ProductDetail/Same-Sky/CMT-7525-80-SMT-TR?qs=P1JMDcb91o5izP7Xira9ww%3D%3D" (at 152.4 681.28 0) (hide yes) (show_name no) (do_not_autoplace no) (effects (font (size 1.27 1.27)) (justify left top)))
  (property "Manufacturer_Name" "Same Sky" (at 152.4 781.28 0) (hide yes) (show_name no) (do_not_autoplace no) (effects (font (size 1.27 1.27)) (justify left top)))
  (property "Manufacturer_Part_Number" "CMT-7525-80-SMT-TR" (at 152.4 881.28 0) (hide yes) (show_name no) (do_not_autoplace no) (effects (font (size 1.27 1.27)) (justify left top)))
  (property "AliExpress" "https://www.aliexpress.com/item/1005004437506861.html" (at 128.27 86.36 0) (hide yes) (show_name no) (do_not_autoplace no) (effects (font (size 1.27 1.27))))
  (pin "1")
  (pin "2"))
 (symbol
  (lib_id "xt8086:SJ1-3525N")
  (at 204.47 86.36 0)
  (mirror y)
  (unit 1)
  (body_style 1)
  (exclude_from_sim no)
  (in_bom yes)
  (on_board yes)
  (in_pos_files yes)
  (dnp no)
  (fields_autoplaced yes)
  (property "Reference" "J8" (at 184.15 78.74 0) (show_name no) (do_not_autoplace no) (effects (font (size 1.27 1.27))))
  (property "Value" "SJ1-3525N" (at 184.15 81.28 0) (show_name no) (do_not_autoplace no) (effects (font (size 1.27 1.27))))
  (property "Footprint" "xt8086:AudioJack_3.5mm_SJ1-3525N" (at 167.64 181.28 0) (hide yes) (show_name no) (do_not_autoplace no) (effects (font (size 1.27 1.27)) (justify left top)))
  (property "Datasheet" "https://www.sameskydevices.com/product/resource/sj1-352xn.pdf" (at 167.64 281.28 0) (hide yes) (show_name no) (do_not_autoplace no) (effects (font (size 1.27 1.27)) (justify left top)))
  (property "Description" "3.5 mm, Stereo, Right Angle, Through Hole, 3 Conductors, 2 Internal Switches, Audio Jack Connector" (at 204.47 86.36 0) (hide yes) (show_name no) (do_not_autoplace no) (effects (font (size 1.27 1.27))))
  (property "Height" "" (at 167.64 481.28 0) (hide yes) (show_name no) (do_not_autoplace no) (effects (font (size 1.27 1.27)) (justify left top)))
  (property "Mouser Part Number" "490-SJ1-3525N" (at 167.64 581.28 0) (hide yes) (show_name no) (do_not_autoplace no) (effects (font (size 1.27 1.27)) (justify left top)))
  (property "Mouser Price/Stock" "https://www.mouser.co.uk/ProductDetail/CUI-Devices/SJ1-3525N?qs=WyjlAZoYn505QPmBO3I74g%3D%3D" (at 167.64 681.28 0) (hide yes) (show_name no) (do_not_autoplace no) (effects (font (size 1.27 1.27)) (justify left top)))
  (property "Manufacturer_Name" "Same Sky" (at 167.64 781.28 0) (hide yes) (show_name no) (do_not_autoplace no) (effects (font (size 1.27 1.27)) (justify left top)))
  (property "Manufacturer_Part_Number" "SJ1-3525N" (at 167.64 881.28 0) (hide yes) (show_name no) (do_not_autoplace no) (effects (font (size 1.27 1.27)) (justify left top)))
  (property "Sim.Device" "" (at 204.47 86.36 0) (hide yes) (show_name no) (do_not_autoplace no) (effects (font (size 1.27 1.27))))
  (pin "2")
  (pin "10")
  (pin "11")
  (pin "3")
  (pin "1"))
 (symbol
  (lib_id "Switch:SW_DIP_x02")
  (at 185.42 114.3 0)
  (unit 1)
  (body_style 1)
  (exclude_from_sim no)
  (in_bom yes)
  (on_board yes)
  (in_pos_files yes)
  (dnp no)
  (fields_autoplaced yes)
  (property "Reference" "S4" (at 185.42 104.14 0) (show_name no) (do_not_autoplace no) (effects (font (size 1.27 1.27))))
  (property "Value" "SW_DIP_x02" (at 185.42 106.68 0) (show_name no) (do_not_autoplace no) (effects (font (size 1.27 1.27))))
  (property "Footprint" "xt8086:SW_DIP_SPSTx02_Slide_9.78x7.26mm_W7.62mm_P2.54mm" (at 185.42 114.3 0) (hide yes) (show_name no) (do_not_autoplace no) (effects (font (size 1.27 1.27))))
  (property "Datasheet" "" (at 185.42 114.3 0) (hide yes) (show_name no) (do_not_autoplace no) (effects (font (size 1.27 1.27))))
  (property "Description" "2x DIP Switch, Single Pole Single Throw (SPST) switch, small symbol" (at 185.42 114.3 0) (hide yes) (show_name no) (do_not_autoplace no) (effects (font (size 1.27 1.27))))
  (pin "1")
  (pin "2")
  (pin "4")
  (pin "3")))
